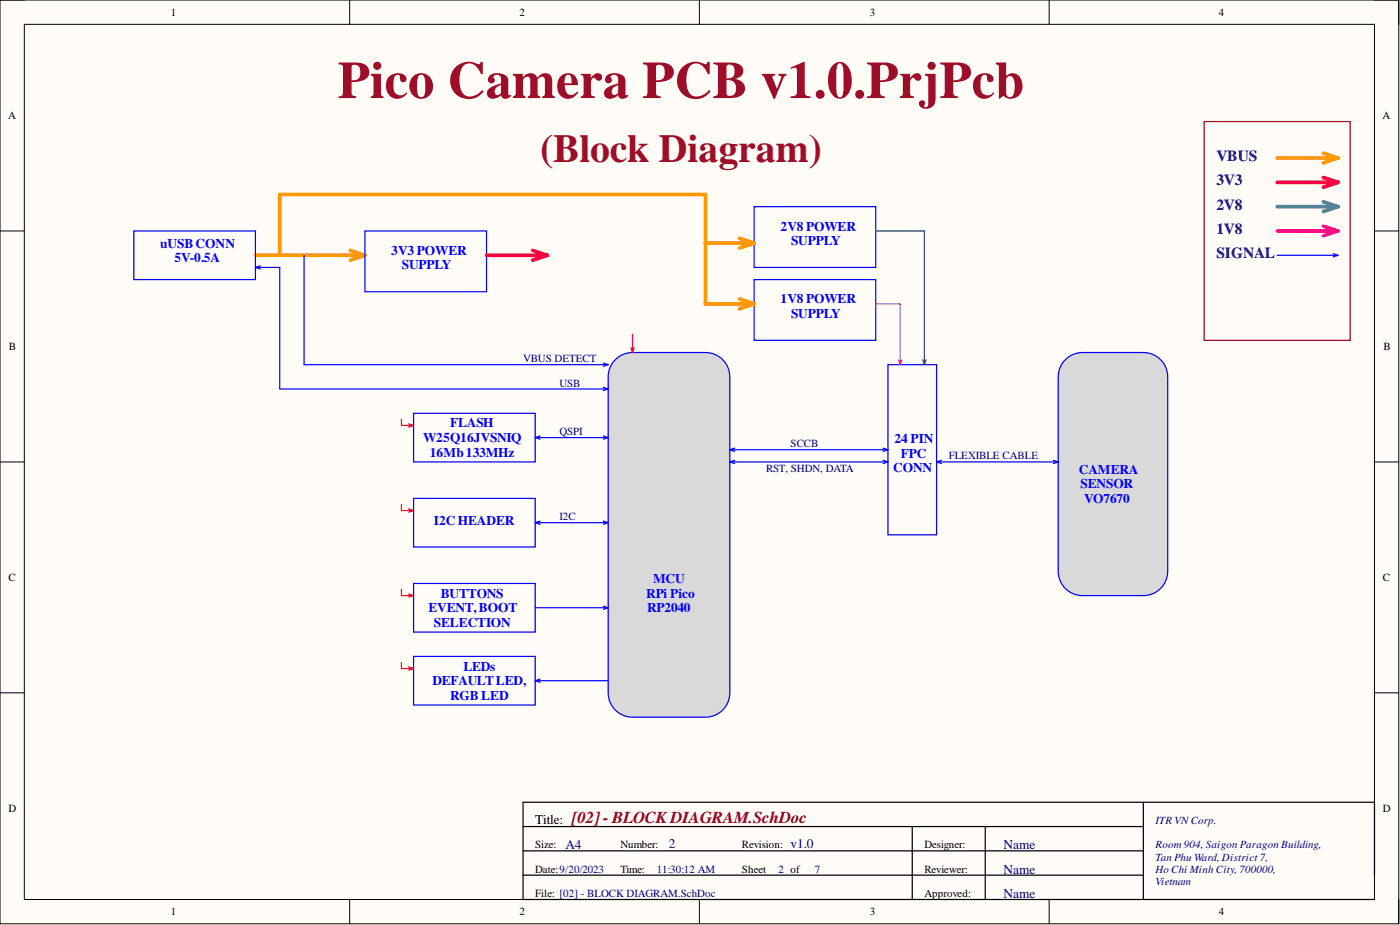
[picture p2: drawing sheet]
<svg xmlns="http://www.w3.org/2000/svg" width="292mm" height="193mm" viewBox="0 0 292 193" stroke-linecap="round" stroke-linejoin="round" font-family="sans-serif">
<path d="M0 0h291.8v192.7h-291.8z" fill-rule="evenodd" fill="#fffcf8"/>
<path d="M0 0h291.8v192.7h-291.8z" fill="none" stroke="#000" stroke-width=".21"/>
<path d="M5.1 5.1h281.7v182.5h-281.7z" fill-rule="evenodd" fill="#fffcf8"/>
<g fill="none" stroke="#000" stroke-width=".21">
<path d="M0 0h5.1M5.1 5.1h281.7v182.5h-281.7zM73 0v5.1M145.9 0v5.1M218.9 0v5.1M286.8 0h5v5.1M0 48.2h5.1M286.8 48.2h5M0 96.4h5.1M286.8 96.4h5M0 144.5h5.1M286.8 144.5h5"/>
<path d="M73 187.6v5.1M145.9 187.6v5.1M218.9 187.6v5.1M291.8 187.6v5.1"/>
</g>
<path d="M109.1 172.4h129.5M109.1 177.5h129.5M190.3 172.4v15.2M205.6 172.4v15.2M238.6 167.4v20.2M109.1 182.6h129.5M286.8 182.6v-15.2h-177.7v20.2h177.7" fill="none" stroke="#000" stroke-width=".25"/>
<path d="M128.1 75.3a5.1 5.1 0 0 1 3.9-1.8h15.2a5.1 5.1 0 0 1 5.1 5.1v65.9a5.1 5.1 0 0 1-5.1 5.1h-15.2a5.1 5.1 0 0 1-5.1-5.1v-65.9a5 5 0 0 1 1.2-3.3z" fill="#d9d9d9"/>
<path d="M128.1 75.3a5.1 5.1 0 0 1 3.9-1.8h15.2a5.1 5.1 0 0 1 5.1 5.1v65.9a5.1 5.1 0 0 1-5.1 5.1h-15.2a5.1 5.1 0 0 1-5.1-5.1v-65.9a5 5 0 0 1 1.2-3.3z" fill="none" stroke="#00f" stroke-width=".25"/>
<path d="M222 75.3a5.1 5.1 0 0 1 3.9-1.8h12.7a5.1 5.1 0 0 1 5 5.1v40.6a5.1 5.1 0 0 1-5 5.1h-12.7a5.1 5.1 0 0 1-5.1-5.1v-40.6a5 5 0 0 1 1.2-3.3z" fill="#d9d9d9"/>
<g fill="none" stroke="#00f" stroke-width=".25">
<path d="M27.9 48.2h25.4v10.1h-25.4zM53.3 55.8h5.1v25.3h68.5M53.3 55.8l1 .3M54.3 55.5l-1 .3M63.4 53.3v22.8h63.5M76.1 48.2h25.4v12.7h-25.4zM157.3 43.1h25.4v12.7h-25.4zM157.3 58.3h25.4v12.7h-25.4zM266.5 53.3h12.7M278.1 52.9l1.1 .4M279.2 53.3l-1.1 .3M125.9 75.7l1 .4"/>
<path d="M126.9 76.1l-1 .3M185.3 76.1h10.1v35.5h-10.1zM222 75.3a5.1 5.1 0 0 1 3.9-1.8h12.7a5.1 5.1 0 0 1 5 5.1v40.6a5.1 5.1 0 0 1-5 5.1h-12.7a5.1 5.1 0 0 1-5.1-5.1v-40.6a5 5 0 0 1 1.2-3.3zM86.3 86.2h25.4v10.2h-25.4zM111.7 91.3h15.2M111.7 91.3l1 .3M112.7 91l-1 .3M125.9 91l1 .3M125.9 80.8l1 .3M126.9 91.3l-1 .3M126.9 81.1l-1 .4M152.3 93.8h33"/>
<path d="M152.3 93.8l1 .4M152.3 96.4h33M152.3 96.4l1 .3M153.3 93.5l-1 .3M153.3 96l-1 .4M184.2 93.5l1.1 .3M184.2 96l1.1 .4M185.3 93.8l-1.1 .4M185.3 96.4l-1.1 .3M195.4 96.4h25.4M195.4 96.4l1 .3M196.4 96l-1 .4"/>
<path d="M219.8 96l1 .4M220.8 96.4l-1 .3M86.3 104h25.4v10.1h-25.4zM111.7 109h15.2M111.7 109l1 .4M112.7 108.7l-1 .3M125.9 108.7l1 .3M126.9 109l-1 .4M86.3 121.7h25.4v10.2h-25.4zM86.3 136.9h25.4v10.2h-25.4zM111.7 126.8h15.2M125.9 126.5l1 .3"/>
<path d="M126.9 126.8l-1 .3M111.7 142h15.2M111.7 142l1 .3M112.7 141.7l-1 .3"/>
</g>
<path d="M266.5 33h12.7M276.1 32l3.1 1M279.2 33l-3.1 1M53.3 53.3h22.8M58.4 53.3v-12.7h88.8v22.8h10.1M73.1 52.2l3 1.1M76.1 53.3l-3 1M147.2 50.7h10.1M154.3 49.7l3 1M157.3 50.7l-3 1M154.3 62.4l3 1M157.3 63.4l-3 1" fill="none" stroke="#f90" stroke-width=".76"/>
<path d="M266.5 38h12.7M276.1 37l3.1 1M279.2 38l-3.1 1.1M101.5 53.3h12.7M111.2 52.2l3 1.1M114.2 53.3l-3 1" fill="none" stroke="#f00" stroke-width=".76"/>
<path d="M251.2 25.4h30.5v45.6h-30.5z" fill="none" stroke="#980000" stroke-width=".25"/>
<path d="M266.5 48.2h12.7M276.1 47.2l3.1 1M279.2 48.2l-3.1 1" fill="none" stroke="#f0f" stroke-width=".76"/>
<path d="M266.5 43.1h12.7M276.1 42.1l3.1 1M279.2 43.1l-3.1 1" fill="none" stroke="#45818e" stroke-width=".76"/>
<path d="M182.7 63.4h5.1v12.7M187.5 75.1l.3 1M188.1 75.1l-.3 1" fill="none" stroke="#f0f" stroke-width=".25"/>
<path d="M182.7 48.2h10.2v27.9M192.5 75.1l.4 1M193.2 75.1l-.3 1" fill="none" stroke="#134f5c" stroke-width=".25"/>
<g fill="none" stroke="#f00" stroke-width=".25">
<path d="M131.6 72.5l.4 1M132 69.7v3.8M132.3 72.5l-.3 1M83.7 87.5v1.3h2.6M85.3 88.4l1 .4M86.3 88.8l-1 .3M83.7 105.2v1.3h2.6M85.3 106.2l1 .3M86.3 106.5l-1 .3M83.7 123v1.3h2.6M83.7 138.2v1.3h2.6M85.3 123.9l1 .4"/>
<path d="M85.3 139.1l1 .4M86.3 124.3l-1 .3M86.3 139.5l-1 .3"/>
</g>
<text font-size="11" fill="#9e0e29" x="70.5" y="20.5">Pico Camera PCB v1.0.PrjPcb</text>
<text font-size="8.3" fill="#9e0e29" x="112.7" y="33.7">(Block Diagram)</text>
<text font-size="3.5" fill="#800000" x="119.3" y="171.7">[02]- BLOCK DIAGRAM.SchDoc</text>
<g font-size="3.2" fill="#000080">
<text x="253.8" y="33.6">VBUS</text>
<text x="253.8" y="38.6">3V3</text>
<text x="253.8" y="43.7">2V8</text>
<text x="253.8" y="48.8">1V8</text>
<text x="253.8" y="53.8">SIGNAL</text>
</g>
<g font-size="2.8" fill="#00f">
<text x="33.4" y="51.7">uUSBCONN</text>
<text x="81.6" y="53.2">3V3 POWER</text>
<text x="162.8" y="48.1">2V8 POWER</text>
<text x="165" y="51.1">SUPPLY</text>
<text x="36.4" y="54.7">5V-0.5A</text>
<text x="83.8" y="56.2">SUPPLY</text>
<text x="162.8" y="63.3">1V8 POWER</text>
<text x="165" y="66.4">SUPPLY</text>
<text x="93.9" y="89.2">FLASH</text>
<text x="88.3" y="92.2">W25Q16JVSNIQ</text>
<text x="89.7" y="95.3">16Mb133MHz</text>
<text x="186.6" y="92.5">24 PIN</text>
<text x="188" y="95.5">FPC</text>
<text x="186.4" y="98.6">CONN</text>
<text x="225.1" y="98.8">CAMERA</text>
<text x="225.4" y="101.9">SENSOR</text>
<text x="226.2" y="104.9">VO7670</text>
<text x="90.5" y="109.5">I2CHEADER</text>
<text x="92" y="124.7">BUTTONS</text>
<text x="134.8" y="124.7">RPi Pico</text>
<text x="136.3" y="121.6">MCU</text>
<text x="89.4" y="127.7">EVENT,BOOT</text>
<text x="90.5" y="130.8">SELECTION</text>
<text x="135" y="127.7">RP2040</text>
<text x="90.3" y="142.9">DEFAULTLED,</text>
<text x="96.7" y="139.9">LEDs</text>
<text x="93.9" y="146">RGB LED</text>
</g>
<text font-size="2.8" x="111.7" y="171.8">Title:</text>
<g font-size="2.8" fill="#000080">
<text x="118" y="177.2">A4</text>
<text x="139.6" y="176.9">2</text>
<text x="165" y="176.9">v1.0</text>
<text x="209.4" y="177.2">Name</text>
<text x="209.4" y="182.2">Name</text>
<text x="209.4" y="187.3">Name</text>
</g>
<g font-size="2.3">
<text x="35.6" y="3.3">1</text>
<text x="108.4" y="3.3">2</text>
<text x="181.5" y="3.3">3</text>
<text x="254.3" y="3.3">4</text>
<text x="1.7" y="24.9">A</text>
<text x="288.5" y="24.9">A</text>
<text x="1.9" y="73">B</text>
<text x="288.6" y="73">B</text>
<text x="1.8" y="121.2">C</text>
<text x="288.5" y="121.2">C</text>
<text x="1.8" y="169.4">D</text>
<text x="288.5" y="169.4">D</text>
<text x="111.7" y="177">Size:</text>
<text x="129.4" y="177">Number:</text>
<text x="154.8" y="177">Revision:</text>
<text x="192.9" y="177">Designer:</text>
<text x="111.7" y="182.1">Date:9/20/2023</text>
<text x="129.4" y="182.1">Time:</text>
<text x="154.8" y="182.1">Sheet</text>
<text x="192.9" y="182.1">Reviewer:</text>
<text x="35.6" y="190.9">1</text>
<text x="108.4" y="190.9">2</text>
<text x="111.7" y="187.1">File: [02] - BLOCK DIAGRAM.SchDoc</text>
<text x="181.5" y="190.9">3</text>
<text x="192.9" y="187.1">Approved:</text>
<text x="254.3" y="190.9">4</text>
</g>
<g font-size="2.3" fill="#000080">
<text x="109.1" y="75.6">VBUS DETECT</text>
<text x="116.7" y="80.6">USB</text>
<text x="116.7" y="90.8">QSPI</text>
<text x="165" y="93.3">SCCB</text>
<text x="197.9" y="95.9">FLEXIBLE CABLE</text>
<text x="159.9" y="98.4">RST, SHDN, DATA</text>
<text x="116.7" y="108.5">I2C</text>
<text x="241.1" y="171.9">ITR VNCorp.</text>
<text x="241.1" y="177">Room 904, Saigon Paragon Building,</text>
<text x="241.1" y="179.5">Tan Phu Ward, District 7,</text>
<text x="137" y="182.1">11:30:12 AM</text>
<text x="162.4" y="182.1">2 of</text>
<text x="170" y="182.1">7</text>
<text x="241.1" y="182.1">Ho Chi Minh City, 700000,</text>
<text x="241.1" y="184.6">Vietnam</text>
</g>
</svg>
